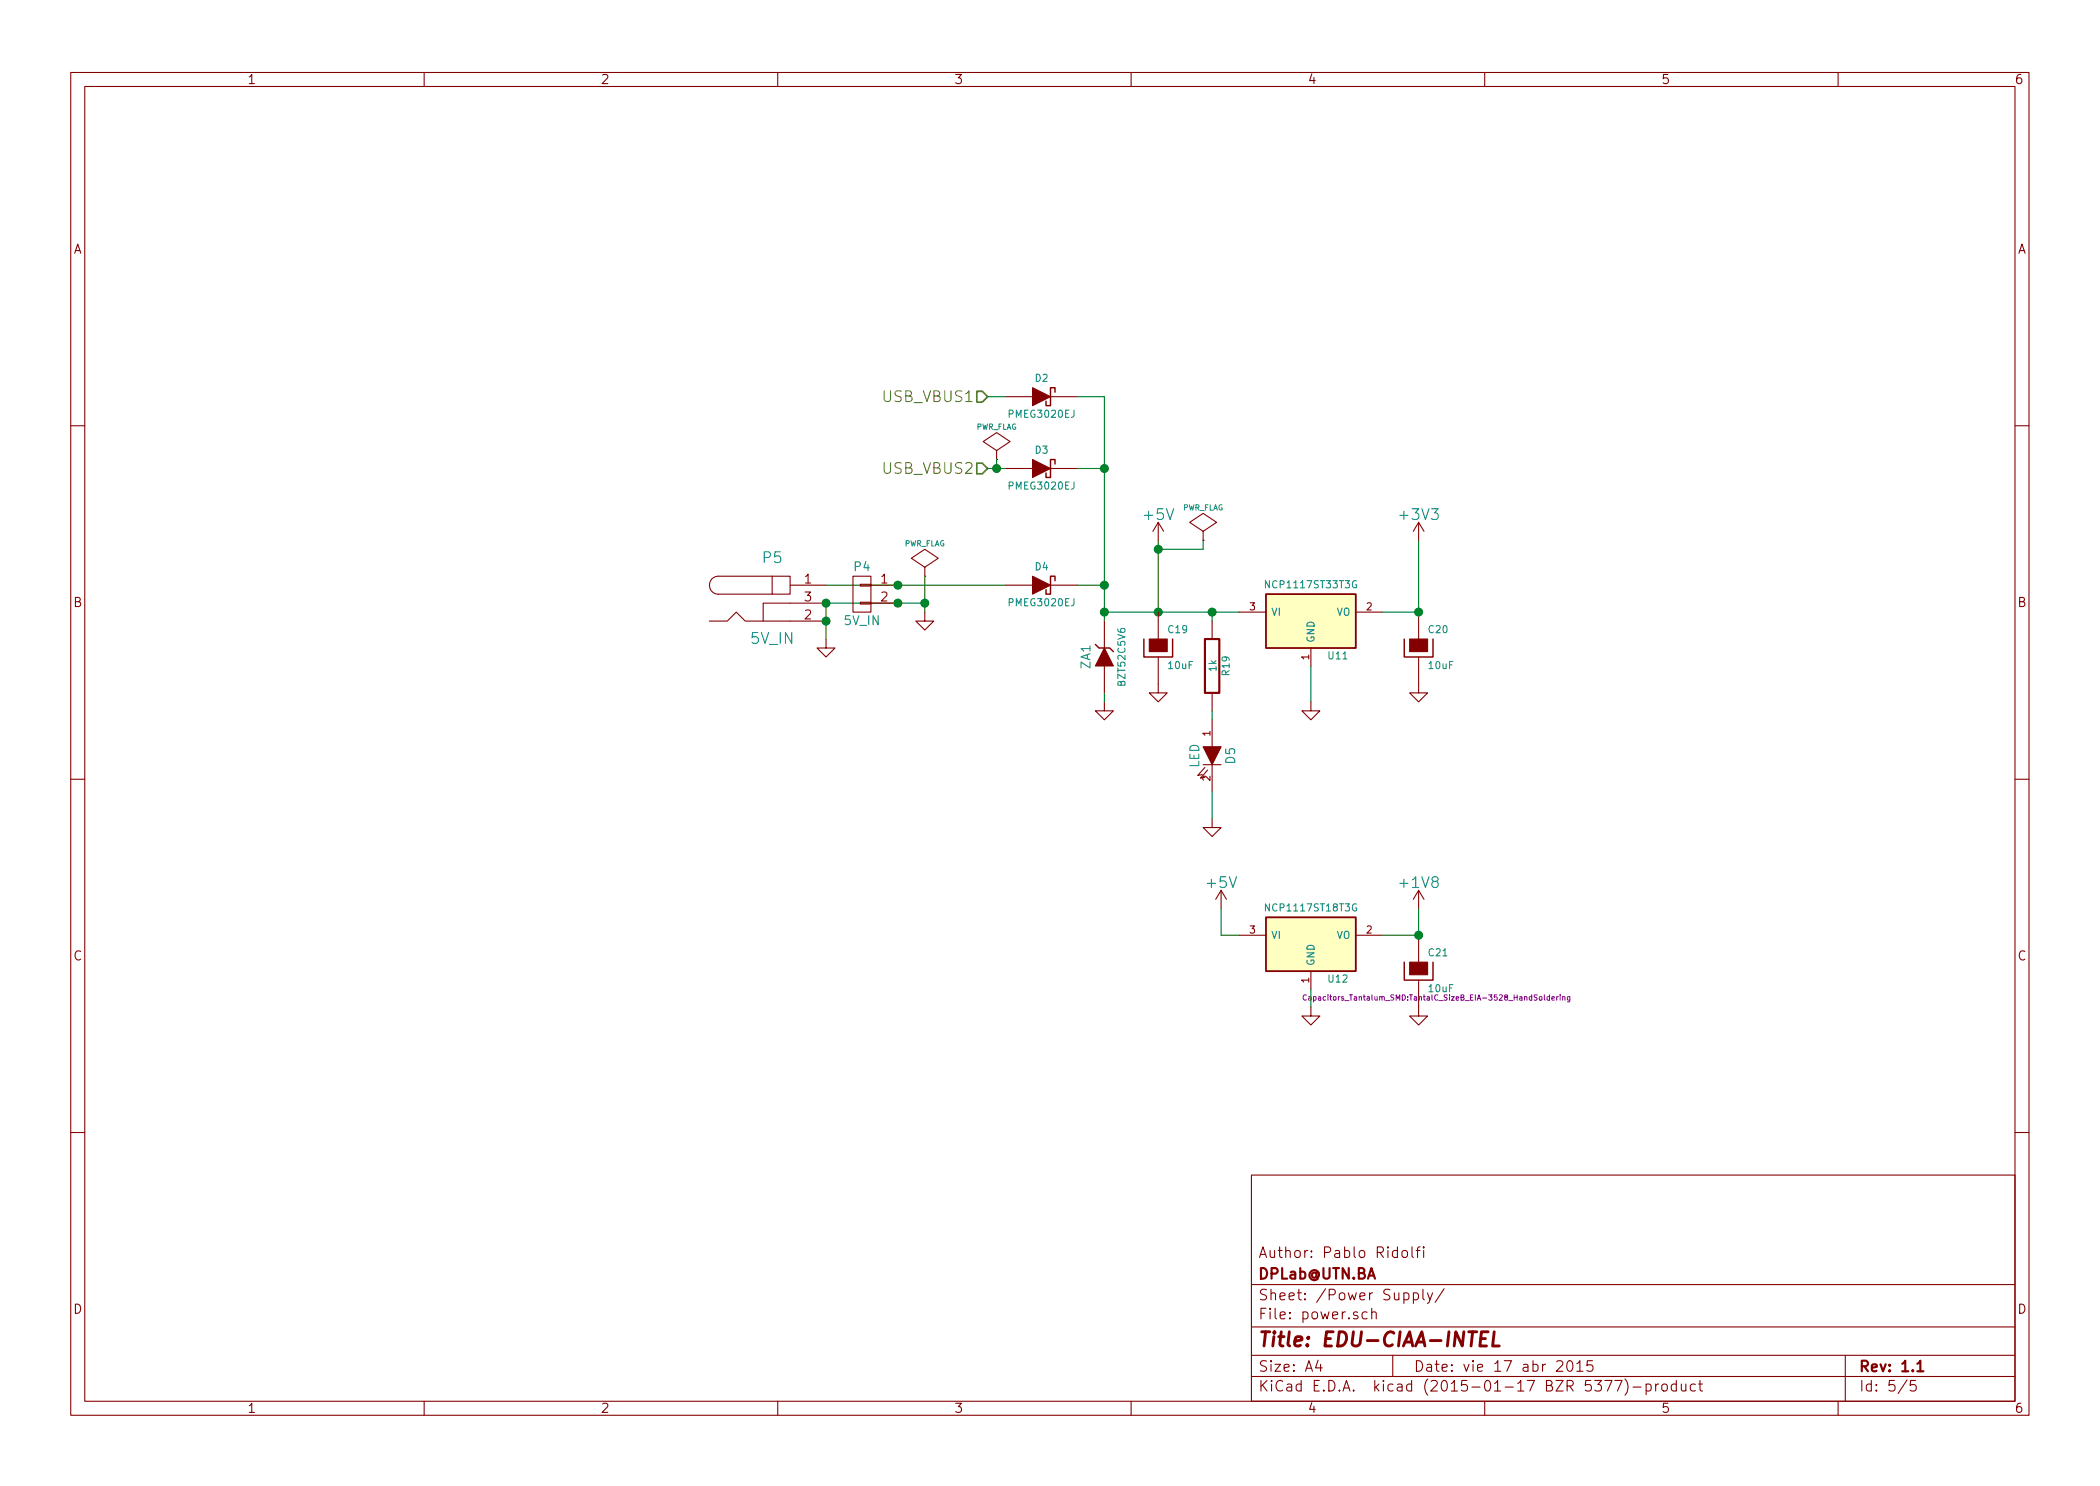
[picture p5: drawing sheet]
EESchema Schematic File Version 2
LIBS:power
LIBS:device
LIBS:transistors
LIBS:conn
LIBS:linear
LIBS:regul
LIBS:74xx
LIBS:cmos4000
LIBS:adc-dac
LIBS:memory
LIBS:xilinx
LIBS:special
LIBS:microcontrollers
LIBS:dsp
LIBS:microchip
LIBS:analog_switches
LIBS:motorola
LIBS:texas
LIBS:intel
LIBS:audio
LIBS:interface
LIBS:digital-audio
LIBS:philips
LIBS:display
LIBS:cypress
LIBS:siliconi
LIBS:opto
LIBS:atmel
LIBS:contrib
LIBS:valves
LIBS:bav199
LIBS:bss138dp
LIBS:ft232rq
LIBS:intel_edison
LIBS:mic2039eymt
LIBS:sd-con
LIBS:tblocks
LIBS:TXB0108
LIBS:txs0206-29
LIBS:prtr5v0u2x
LIBS:transf_unip
LIBS:edk-cache
EELAYER 25 0
EELAYER END
$Descr A4 11693 8268
encoding utf-8
Sheet 5 5
Title "EDU-CIAA-INTEL"
Date "vie 17 abr 2015"
Rev "1.1"
Comp "DPLab@UTN.BA"
Comment1 "Author: Pablo Ridolfi"
Comment2 ""
Comment3 ""
Comment4 ""
$EndDescr
$Comp
L NCP1117ST33T3G U11
U 1 1
P 7300 3450
F 0 "U11" H 7450 3254 40  0000 C CNN
F 1 "NCP1117ST33T3G" H 7300 3650 40  0000 C CNN
F 2 "SMD_Packages:SOT-223" H 7300 3450 60  0001 C CNN
F 3 "~" H 7300 3450 60  0000 C CNN
	1    7300 3450
	1    0    0    -1  
$EndComp
$Comp
L GND #PWR084
U 1 1
P 6450 3800
F 0 "#PWR084" H 6450 3800 30  0001 C CNN
F 1 "GND" H 6450 3730 30  0001 C CNN
F 2 "" H 6450 3800 60  0000 C CNN
F 3 "" H 6450 3800 60  0000 C CNN
	1    6450 3800
	1    0    0    -1  
$EndComp
$Comp
L GND #PWR085
U 1 1
P 7300 3900
F 0 "#PWR085" H 7300 3900 30  0001 C CNN
F 1 "GND" H 7300 3830 30  0001 C CNN
F 2 "" H 7300 3900 60  0000 C CNN
F 3 "" H 7300 3900 60  0000 C CNN
	1    7300 3900
	1    0    0    -1  
$EndComp
$Comp
L CAPAPOL C20
U 1 1
P 7900 3600
F 0 "C20" H 7950 3700 40  0000 L CNN
F 1 "10uF" H 7950 3500 40  0000 L CNN
F 2 "Capacitors_Tantalum_SMD:TantalC_SizeB_EIA-3528_HandSoldering" H 8000 3450 30  0001 C CNN
F 3 "~" H 7900 3600 300 0000 C CNN
	1    7900 3600
	1    0    0    -1  
$EndComp
$Comp
L GND #PWR086
U 1 1
P 7900 3800
F 0 "#PWR086" H 7900 3800 30  0001 C CNN
F 1 "GND" H 7900 3730 30  0001 C CNN
F 2 "" H 7900 3800 60  0000 C CNN
F 3 "" H 7900 3800 60  0000 C CNN
	1    7900 3800
	1    0    0    -1  
$EndComp
$Comp
L LED D5
U 1 1
P 6750 4200
F 0 "D5" H 6750 4300 50  0000 C CNN
F 1 "LED" H 6750 4100 50  0000 C CNN
F 2 "LEDs:LED-0603" H 6750 4200 60  0001 C CNN
F 3 "~" H 6750 4200 60  0000 C CNN
	1    6750 4200
	0    1    1    0   
$EndComp
$Comp
L R R19
U 1 1
P 6750 3700
F 0 "R19" V 6830 3700 40  0000 C CNN
F 1 "1k" V 6757 3701 40  0000 C CNN
F 2 "SMD_Packages:SMD-0603_r" V 6680 3700 30  0001 C CNN
F 3 "~" H 6750 3700 30  0000 C CNN
	1    6750 3700
	1    0    0    -1  
$EndComp
$Comp
L GND #PWR087
U 1 1
P 6750 4550
F 0 "#PWR087" H 6750 4550 30  0001 C CNN
F 1 "GND" H 6750 4480 30  0001 C CNN
F 2 "" H 6750 4550 60  0000 C CNN
F 3 "" H 6750 4550 60  0000 C CNN
	1    6750 4550
	1    0    0    -1  
$EndComp
Wire Wire Line
	6150 2200 6150 3450
Wire Wire Line
	6150 3400 6900 3400
Wire Wire Line
	6450 3000 6450 3400
Connection ~ 6450 3400
Wire Wire Line
	7300 3700 7300 3900
Wire Wire Line
	7900 3400 7900 3000
Connection ~ 6150 3400
Wire Wire Line
	6750 3950 6750 4000
Wire Wire Line
	6750 4400 6750 4550
Wire Wire Line
	6750 3450 6750 3400
Connection ~ 6750 3400
$Comp
L GND #PWR088
U 1 1
P 6150 3900
F 0 "#PWR088" H 6150 3900 30  0001 C CNN
F 1 "GND" H 6150 3830 30  0001 C CNN
F 2 "" H 6150 3900 60  0000 C CNN
F 3 "" H 6150 3900 60  0000 C CNN
	1    6150 3900
	1    0    0    -1  
$EndComp
Wire Wire Line
	6150 3900 6150 3850
Wire Wire Line
	6700 3050 6450 3050
Connection ~ 6450 3050
Text HLabel 5500 2600 0    60   Input ~ 0
USB_VBUS2
$Comp
L DIODESCH D3
U 1 1
P 5800 2600
F 0 "D3" H 5800 2700 40  0000 C CNN
F 1 "PMEG3020EJ" H 5800 2500 40  0000 C CNN
F 2 "sod323:SOD323" H 5800 2600 60  0001 C CNN
F 3 "~" H 5800 2600 60  0000 C CNN
	1    5800 2600
	1    0    0    -1  
$EndComp
Wire Wire Line
	5500 2600 5600 2600
Wire Wire Line
	6000 2600 6150 2600
$Comp
L PWR_FLAG #FLG089
U 1 1
P 5550 2550
F 0 "#FLG089" H 5550 2645 30  0001 C CNN
F 1 "PWR_FLAG" H 5550 2730 30  0000 C CNN
F 2 "" H 5550 2550 60  0000 C CNN
F 3 "" H 5550 2550 60  0000 C CNN
	1    5550 2550
	1    0    0    -1  
$EndComp
Wire Wire Line
	5550 2550 5550 2600
Connection ~ 5550 2600
Text HLabel 5500 2200 0    60   Input ~ 0
USB_VBUS1
$Comp
L DIODESCH D2
U 1 1
P 5800 2200
F 0 "D2" H 5800 2300 40  0000 C CNN
F 1 "PMEG3020EJ" H 5800 2100 40  0000 C CNN
F 2 "sod323:SOD323" H 5800 2200 60  0001 C CNN
F 3 "~" H 5800 2200 60  0000 C CNN
	1    5800 2200
	1    0    0    -1  
$EndComp
Wire Wire Line
	5500 2200 5600 2200
Wire Wire Line
	6000 2200 6150 2200
Connection ~ 6150 2600
$Comp
L ZENER ZA1
U 1 1
P 6150 3650
F 0 "ZA1" H 6150 3750 50  0000 C CNN
F 1 "BZT52C5V6" H 6150 3550 40  0000 C CNN
F 2 "sod123_inv:SOD123_INV" H 6150 3650 60  0001 C CNN
F 3 "~" H 6150 3650 60  0000 C CNN
	1    6150 3650
	0    -1   -1   0   
$EndComp
$Comp
L NCP1117ST33T3G U12
U 1 1
P 7300 5250
F 0 "U12" H 7450 5054 40  0000 C CNN
F 1 "NCP1117ST18T3G" H 7300 5450 40  0000 C CNN
F 2 "SMD_Packages:SOT-223" H 7300 5250 60  0001 C CNN
F 3 "~" H 7300 5250 60  0000 C CNN
	1    7300 5250
	1    0    0    -1  
$EndComp
$Comp
L GND #PWR090
U 1 1
P 7300 5600
F 0 "#PWR090" H 7300 5600 30  0001 C CNN
F 1 "GND" H 7300 5530 30  0001 C CNN
F 2 "" H 7300 5600 60  0000 C CNN
F 3 "" H 7300 5600 60  0000 C CNN
	1    7300 5600
	1    0    0    -1  
$EndComp
$Comp
L CAPAPOL C21
U 1 1
P 7900 5400
F 0 "C21" H 7950 5500 40  0000 L CNN
F 1 "10uF" H 7950 5300 40  0000 L CNN
F 2 "Capacitors_Tantalum_SMD:TantalC_SizeB_EIA-3528_HandSoldering" H 8000 5250 30  0000 C CNN
F 3 "~" H 7900 5400 300 0000 C CNN
	1    7900 5400
	1    0    0    -1  
$EndComp
$Comp
L GND #PWR091
U 1 1
P 7900 5600
F 0 "#PWR091" H 7900 5600 30  0001 C CNN
F 1 "GND" H 7900 5530 30  0001 C CNN
F 2 "" H 7900 5600 60  0000 C CNN
F 3 "" H 7900 5600 60  0000 C CNN
	1    7900 5600
	1    0    0    -1  
$EndComp
Wire Wire Line
	7300 5500 7300 5600
Wire Wire Line
	7900 5200 7900 5050
Connection ~ 7900 5200
Wire Wire Line
	7700 5200 7900 5200
Wire Wire Line
	6800 5050 6800 5200
Wire Wire Line
	6800 5200 6900 5200
$Comp
L GND #PWR092
U 1 1
P 5150 3400
F 0 "#PWR092" H 5150 3400 30  0001 C CNN
F 1 "GND" H 5150 3330 30  0001 C CNN
F 2 "" H 5150 3400 60  0000 C CNN
F 3 "" H 5150 3400 60  0000 C CNN
	1    5150 3400
	1    0    0    -1  
$EndComp
Connection ~ 6150 3250
$Comp
L CAPAPOL C19
U 1 1
P 6450 3600
F 0 "C19" H 6500 3700 40  0000 L CNN
F 1 "10uF" H 6500 3500 40  0000 L CNN
F 2 "Capacitors_Tantalum_SMD:TantalC_SizeB_EIA-3528_HandSoldering" H 6550 3450 30  0001 C CNN
F 3 "~" H 6450 3600 300 0000 C CNN
	1    6450 3600
	1    0    0    -1  
$EndComp
Wire Wire Line
	7900 3400 7700 3400
Connection ~ 7900 3400
Wire Wire Line
	6700 3000 6700 3050
$Comp
L PWR_FLAG #FLG093
U 1 1
P 6700 3000
F 0 "#FLG093" H 6700 3095 30  0001 C CNN
F 1 "PWR_FLAG" H 6700 3180 30  0000 C CNN
F 2 "" H 6700 3000 60  0000 C CNN
F 3 "" H 6700 3000 60  0000 C CNN
	1    6700 3000
	1    0    0    -1  
$EndComp
$Comp
L +5V #PWR094
U 1 1
P 6450 3000
F 0 "#PWR094" H 6450 2850 60  0001 C CNN
F 1 "+5V" H 6450 3140 60  0000 C CNN
F 2 "" H 6450 3000 60  0000 C CNN
F 3 "" H 6450 3000 60  0000 C CNN
	1    6450 3000
	1    0    0    -1  
$EndComp
$Comp
L +5V #PWR095
U 1 1
P 6800 5050
F 0 "#PWR095" H 6800 4900 60  0001 C CNN
F 1 "+5V" H 6800 5190 60  0000 C CNN
F 2 "" H 6800 5050 60  0000 C CNN
F 3 "" H 6800 5050 60  0000 C CNN
	1    6800 5050
	1    0    0    -1  
$EndComp
$Comp
L +3V3 #PWR096
U 1 1
P 7900 3000
F 0 "#PWR096" H 7900 2850 60  0001 C CNN
F 1 "+3V3" H 7900 3140 60  0000 C CNN
F 2 "" H 7900 3000 60  0000 C CNN
F 3 "" H 7900 3000 60  0000 C CNN
	1    7900 3000
	1    0    0    -1  
$EndComp
$Comp
L +1V8 #PWR097
U 1 1
P 7900 5050
F 0 "#PWR097" H 7900 4900 60  0001 C CNN
F 1 "+1V8" H 7900 5190 60  0000 C CNN
F 2 "" H 7900 5050 60  0000 C CNN
F 3 "" H 7900 5050 60  0000 C CNN
	1    7900 5050
	1    0    0    -1  
$EndComp
$Comp
L DIODESCH D4
U 1 1
P 5800 3250
F 0 "D4" H 5800 3350 40  0000 C CNN
F 1 "PMEG3020EJ" H 5800 3150 40  0000 C CNN
F 2 "sod323:SOD323" H 5800 3250 60  0001 C CNN
F 3 "~" H 5800 3250 60  0000 C CNN
	1    5800 3250
	1    0    0    -1  
$EndComp
Wire Wire Line
	6000 3250 6150 3250
Wire Wire Line
	4600 3250 5600 3250
$Comp
L PWR_FLAG #FLG098
U 1 1
P 5150 3200
F 0 "#FLG098" H 5150 3295 30  0001 C CNN
F 1 "PWR_FLAG" H 5150 3380 30  0000 C CNN
F 2 "" H 5150 3200 60  0000 C CNN
F 3 "" H 5150 3200 60  0000 C CNN
	1    5150 3200
	1    0    0    -1  
$EndComp
Wire Wire Line
	5150 3200 5150 3400
Wire Wire Line
	4600 3350 5150 3350
Connection ~ 5150 3350
$Comp
L CONN_01X02 P4
U 1 1
P 4800 3300
F 0 "P4" H 4800 3450 50  0000 C CNN
F 1 "5V_IN" H 4800 3150 50  0000 C CNN
F 2 "Pin_Headers:Pin_Header_Straight_1x02" H 4800 3300 60  0001 C CNN
F 3 "" H 4800 3300 60  0000 C CNN
	1    4800 3300
	-1   0    0    -1  
$EndComp
Connection ~ 5000 3250
Connection ~ 5000 3350
$Comp
L BARREL_JACK P5
U 1 1
P 4300 3350
F 0 "P5" H 4300 3600 60  0000 C CNN
F 1 "5V_IN" H 4300 3150 60  0000 C CNN
F 2 "Connect:BARREL_JACK" H 4300 3350 60  0001 C CNN
F 3 "" H 4300 3350 60  0000 C CNN
	1    4300 3350
	1    0    0    -1  
$EndComp
Wire Wire Line
	4600 3350 4600 3550
Connection ~ 4600 3450
$Comp
L GND #PWR099
U 1 1
P 4600 3550
F 0 "#PWR099" H 4600 3550 30  0001 C CNN
F 1 "GND" H 4600 3480 30  0001 C CNN
F 2 "" H 4600 3550 60  0000 C CNN
F 3 "" H 4600 3550 60  0000 C CNN
	1    4600 3550
	1    0    0    -1  
$EndComp
Connection ~ 4600 3350
$EndSCHEMATC
